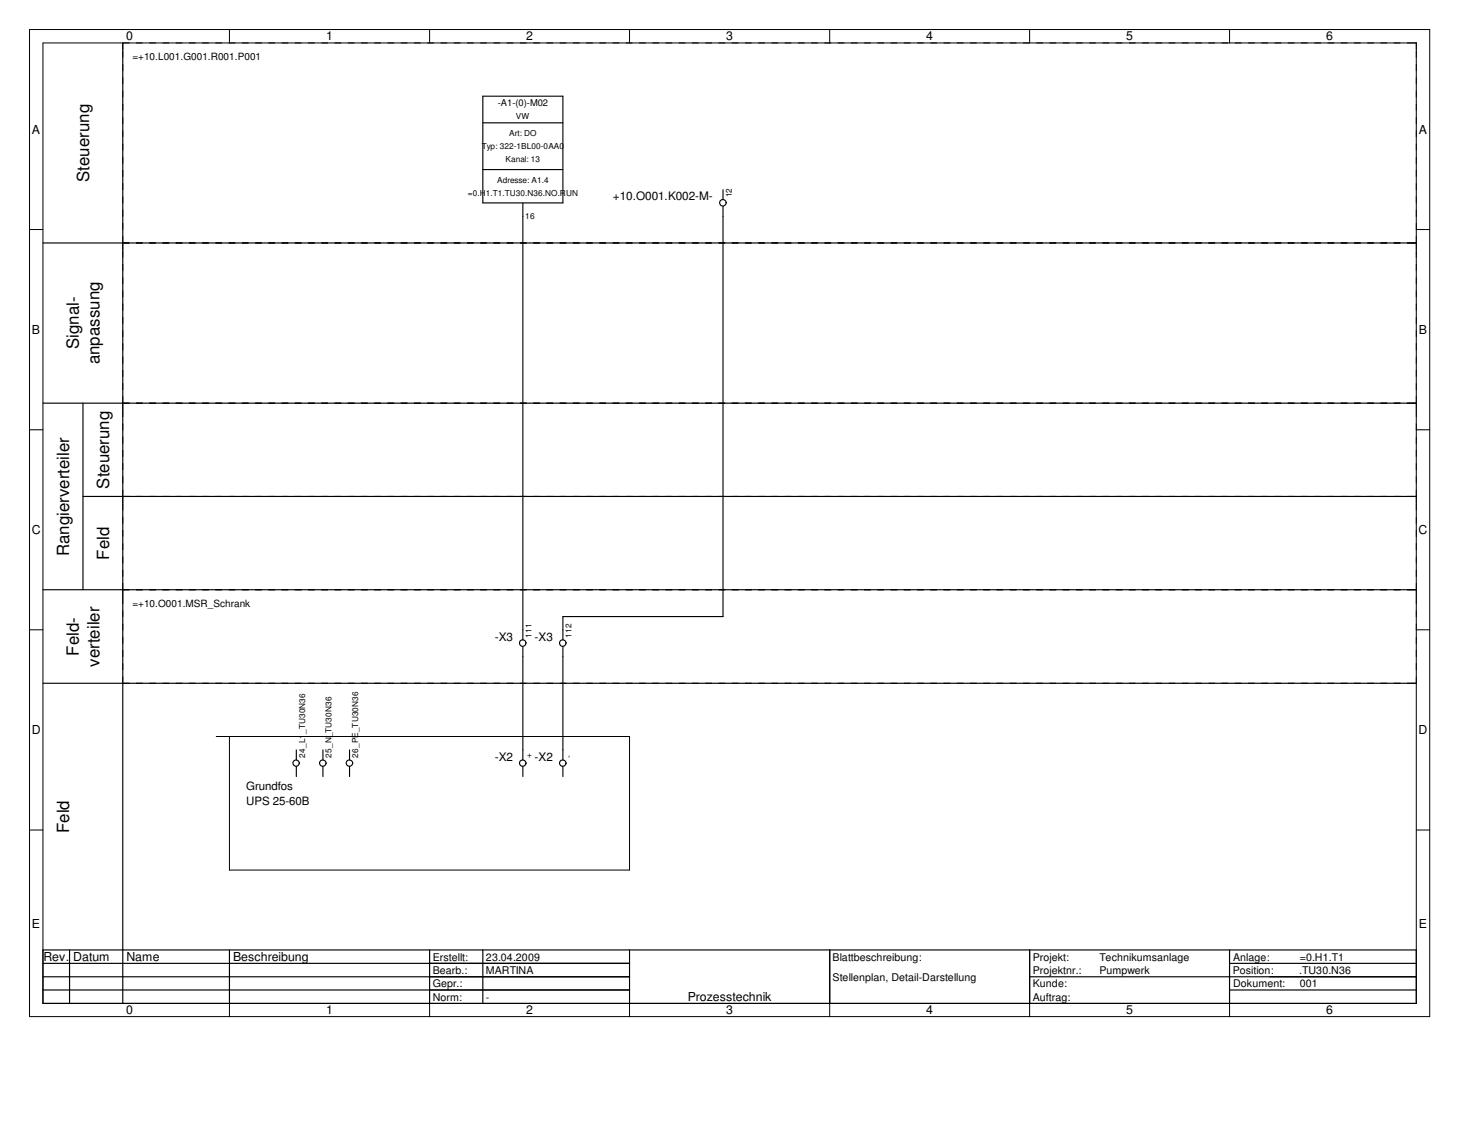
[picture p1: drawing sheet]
<svg xmlns="http://www.w3.org/2000/svg" width="279mm" height="216mm" viewBox="0 0 279 216" stroke-linecap="round" stroke-linejoin="round" font-family="sans-serif">
<g fill="none" stroke="#000" stroke-width=".19">
<path d="M5.6 5.6h265v186.8h-265zM8.1 8.1h260v181.8h-260zM23.2 8.1v1.3M43.4 5.6v2.5M81.3 5.6v2.5M119.2 5.6v2.5M157.1 5.6v2.5M194.9 5.6v2.5M232.7 5.6v2.5M5.6 43.4h2.5M23.2 46v1.2M266.8 46h1.3"/>
<path d="M268.1 43.4h2.5M23.2 76.3v1.2M266.8 76.3h1.3M5.6 81.3h2.5M23.2 93.9v1.3M266.8 93.9h1.3M268.1 81.3h2.5M5.6 119.2h2.5M23.2 111.6v1.3M266.8 111.6h1.3M268.1 119.2h2.5M40.9 139.4h78.3v25.2h-75.8v-25.2"/>
<path d="M266.8 129.3h1.3M5.6 157.1h2.5M268.1 157.1h2.5M43.4 189.9v2.5M81.3 189.9v2.5M119.2 189.9v2.5M157.1 189.9v2.5M194.9 189.9v2.5M232.7 189.9v2.5"/>
</g>
<g fill="none" stroke="#000" stroke-width=".22">
<path d="M23.2 8.1v181.8M8.1 46h260M8.1 76.3h260M15.7 76.3v35.3M15.7 93.9h252.4M8.1 111.6h260M8.1 129.3h260M8.1 179.7h260v10.2h-260zM13.2 179.7v10.2M43.4 179.7v10.2M81.3 179.7v10.2M91.4 179.7v10.2"/>
<path d="M119.2 179.7v10.2M157.1 179.7v10.2M194.9 179.7v10.2M232.7 179.7v10.2M8.1 184.8h111.1M8.1 182.3h111.1M8.1 187.3h111.1M194.9 184.8h73.2M232.7 182.3h35.4M232.7 187.3h35.4"/>
</g>
<g fill="none" stroke="#000" stroke-width=".19" stroke-dasharray="1.3 1.3" stroke-linecap="butt">
<path d="M23.2 8.1h243.6M23.2 46h243.6M23.2 46v-36.6M268.1 46v-36.6M23.2 76.3h243.6M23.2 76.3v-29.1M268.1 76.3v-29.1M23.2 93.9h243.6M23.2 93.9v-16.4M268.1 93.9v-16.4M23.2 111.6h243.6M23.2 111.6v-16.4"/>
<path d="M268.1 111.6v-16.4M23.2 129.3h243.6M23.2 129.3v-16.4M268.1 129.3v-16.4"/>
</g>
<g fill="none" stroke="#000" stroke-width=".21">
<path d="M91.4 18.2h15.2v20.2h-15.2zM91.4 23.2h15.2M91.4 32.1h15.2M99 38.4v82.7M136.9 39v77.7h-30.3v4.4M136.9 35.9v1.9M99 122.3v21.5M106.6 122.3v21.5M56.1 141.9v1.9M56.1 145v1.9M61.1 141.9v1.9M61.1 145v1.9"/>
<path d="M66.2 141.9v1.9M66.2 145v1.9M99 145v1.9M106.6 145v1.9"/>
<circle cx="136.8" cy="38.4" r=".62"/>
<circle cx="99" cy="121.7" r=".62"/>
<circle cx="106.5" cy="121.7" r=".62"/>
<circle cx="56.1" cy="144.4" r=".59"/>
<circle cx="61.1" cy="144.4" r=".61"/>
<circle cx="66.2" cy="144.4" r=".61"/>
<circle cx="99" cy="144.4" r=".61"/>
<circle cx="106.5" cy="144.4" r=".61"/>
</g>
<g font-size="3.2">
<text x="16.9" y="34.4" transform="rotate(-90 16.9 34.4)">Steuerung</text>
<text x="14.9" y="66.1" transform="rotate(-90 14.9 66.1)">Signal-</text>
<text x="18.8" y="69" transform="rotate(-90 18.8 69)">anpassung</text>
<text x="20.7" y="92.5" transform="rotate(-90 20.7 92.5)">Steuerung</text>
<text x="13.1" y="105.2" transform="rotate(-90 13.1 105.2)">Rangierverteiler</text>
<text x="20.7" y="105.9" transform="rotate(-90 20.7 105.9)">Feld</text>
<text x="14.9" y="124.1" transform="rotate(-90 14.9 124.1)">Feld-</text>
<text x="18.8" y="126.2" transform="rotate(-90 18.8 126.2)">verteiler</text>
<text x="13.1" y="157.6" transform="rotate(-90 13.1 157.6)">Feld</text>
</g>
<g font-size="2.3">
<text x="23.9" y="7.7">0</text>
<text x="61.7" y="7.7">1</text>
<text x="99.6" y="7.7">2</text>
<text x="137.5" y="7.7">3</text>
<text x="175.3" y="7.7">4</text>
<text x="213.2" y="7.7">5</text>
<text x="251" y="7.7">6</text>
<text x="6.1" y="25.4">A</text>
<text x="268.6" y="25.4">A</text>
<text x="6.1" y="63.2">B</text>
<text x="268.6" y="63.2">B</text>
<text x="6" y="101.1">C</text>
<text x="268.5" y="101.1">C</text>
<text x="6" y="138.9">D</text>
<text x="268.5" y="138.9">D</text>
<text x="6.1" y="175.6">E</text>
<text x="268.6" y="175.6">E</text>
<text x="8.2" y="181.9">Rev. Datum</text>
<text x="23.9" y="181.9">Name</text>
<text x="44.1" y="181.9">Beschreibung</text>
<text x="23.9" y="191.9">0</text>
<text x="61.7" y="191.9">1</text>
<text x="99.6" y="191.9">2</text>
<text x="130.2" y="189.4">Prozesstechnik</text>
<text x="137.5" y="191.9">3</text>
<text x="175.3" y="191.9">4</text>
<text x="213.2" y="191.9">5</text>
<text x="251" y="191.9">6</text>
</g>
<g font-size="2.2">
<text x="116" y="37.9">+10.O001.K002-M-</text>
<text x="93.6" y="121.2">-X3</text>
<text x="101.2" y="121.2">-X3</text>
<text x="93.6" y="143.9">-X2</text>
<text x="101.2" y="143.9">-X2</text>
<text x="46.6" y="149.6">Grundfos</text>
<text x="46.6" y="152.2">UPS 25-60B</text>
</g>
<g font-size="2">
<text x="81.9" y="184.3">Bearb.:</text>
<text x="81.9" y="181.8">Erstellt:</text>
<text x="92" y="181.8">23.04.2009</text>
<text x="92" y="184.3">MARTINA</text>
<text x="157.6" y="185.5">Stellenplan, Detail-Darstellung</text>
<text x="157.6" y="181.8">Blattbeschreibung:</text>
<text x="195.5" y="181.8">Projekt:</text>
<text x="195.5" y="184.3">Projektnr.:</text>
<text x="208.1" y="181.8">Technikumsanlage</text>
<text x="208.1" y="184.3">Pumpwerk</text>
<text x="233.3" y="184.3">Position:</text>
<text x="233.4" y="181.8">Anlage:</text>
<text x="246" y="184.3">.TU30.N36</text>
<text x="246" y="181.8">=0.H1.T1</text>
<text x="81.9" y="186.8">Gepr.:</text>
<text x="81.9" y="189.4">Norm:</text>
<text x="92" y="189.4">-</text>
<text x="195.5" y="186.8">Kunde:</text>
<text x="195.5" y="189.4">Auftrag:</text>
<text x="233.4" y="186.8">Dokument:</text>
<text x="246" y="186.8">001</text>
</g>
<g font-size="1.9">
<text x="25.1" y="11.3">=+10.L001.G001.R001.P001</text>
<text x="25.1" y="114.8">=+10.O001.MSR_Schrank</text>
</g>
<text font-size="1.8" x="94.2" y="20.1">-A1-(0)-M02</text>
<g font-size="1.6">
<text x="97.7" y="22.6">VW</text>
<text x="91.2" y="28.2">Typ: 322-1BL00-0AA0</text>
<text x="96.4" y="25.7">Art: DO</text>
<text x="94.1" y="34.5">Adresse: A1.4</text>
<text x="95.7" y="30.7">Kanal: 13</text>
<text x="88.6" y="37">=0.H1.T1.TU30.N36.NO.RUN</text>
<text x="99.4" y="41.5">16</text>
<text x="138.5" y="37.3" transform="rotate(-90 138.5 37.3)">12</text>
<text x="100.6" y="120.6" transform="rotate(-90 100.6 120.6)">111</text>
<text x="108.2" y="120.6" transform="rotate(-90 108.2 120.6)">112</text>
<text x="57.7" y="143.3" transform="rotate(-90 57.7 143.3)">24_L1_TU30N36</text>
<text x="62.8" y="143.3" transform="rotate(-90 62.8 143.3)">25_N_TU30N36</text>
<text x="67.8" y="143.3" transform="rotate(-90 67.8 143.3)">26_PE_TU30N36</text>
<text x="100.6" y="143.3" transform="rotate(-90 100.6 143.3)">+</text>
<text x="108.2" y="143.3" transform="rotate(-90 108.2 143.3)">-</text>
</g>
</svg>
